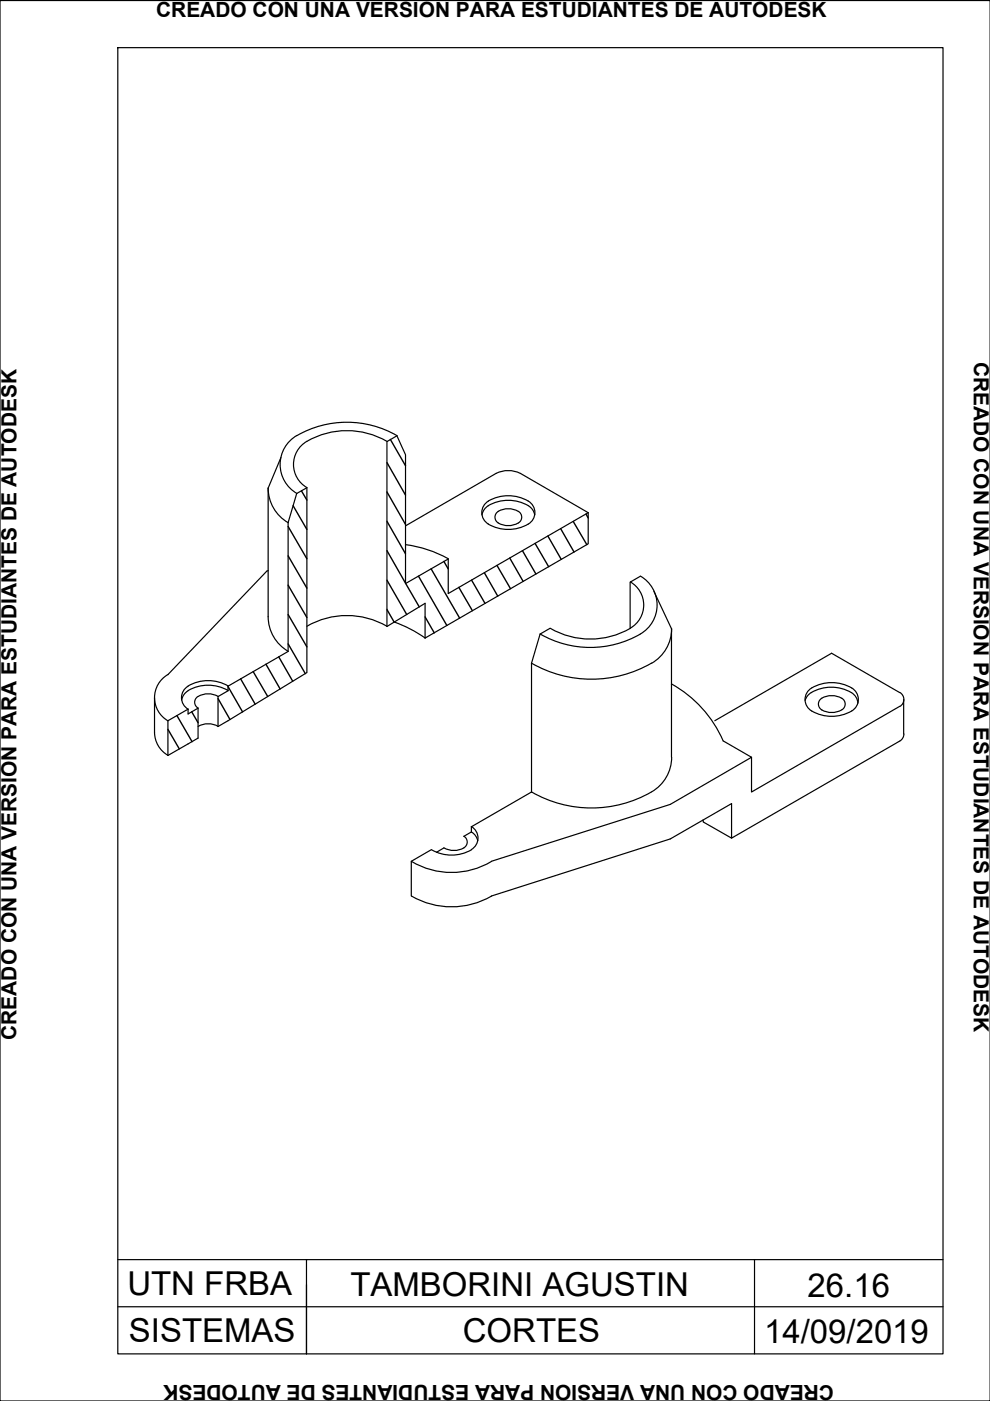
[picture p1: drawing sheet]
<svg xmlns="http://www.w3.org/2000/svg" width="210mm" height="297mm" viewBox="0 0 210 297" stroke-linecap="round" stroke-linejoin="round" font-family="sans-serif">
<!-- layer: 0 -->
<g fill="none" stroke="#000" stroke-width=".25">
<path d="M59.6 97l-2.7 6.5M62.9 92.3a7.1 7.1 0 0 0 0 12.3M62.9 92.4a21.2 21.2 0 0 1 21.3 0M65.1 93.6a5.7 5.7 0 0 0 0 9.8M65.1 93.6a16.9 16.9 0 0 1 16.9 0M84.2 92.4l-2.2 1.2v39.2l8.1-4.9v7.4M84.2 92.4l1.8 4v27.3l9-5.2v7.3l29.7-17.1M56.9 103.5a8.5 8.5 0 0 0 4.2 7.3M56.9 103.5v27.3M62.9 104.6l2.2-1.2v39.2l-18.9 11.4v-6.3l2.1-1.2v-1l12.8-7.4v-27.3zM86 115.5a25.4 25.4 0 0 1 9 3M103.5 106.2a8.1 8.1 0 0 1 9.3 .7 2.91 2.91 0 0 1-1.6 4.6 8.5 8.5 0 0 1-7.7-.4"/>
<path d="M103.5 107.2a8.1 8.1 0 0 1 9.3 .6l.6 1.4M103.6 106.2a2.82 2.82 0 0 0 0 4.9M103.6 107.2a2.82 2.82 0 0 0-1.4 2M109.9 108.4a3.9 3.9 0 0 0-4.8 .5 1.52 1.52 0 0 0 1.1 2.3 4.3 4.3 0 0 0 3.7-.3M109.9 108.4a1.42 1.42 0 0 1 0 2.5M124.7 108.7l-14.4-8.3a5.8 5.8 0 0 0-5.1 0l-19.2 11.1M124.7 108.7v6.6l-34.6 20M56.9 121l-.3 .1-21 21.9a5.7 5.7 0 0 0 0 9.8M56.9 130.7a8.5 8.5 0 0 0 4.2 7.4M65.1 132.8a16.9 16.9 0 0 1 16.9 0M83.6 131.9a27 27 0 0 1 6.5 3.4M116.6 133.2l-2.1 1.2-1.8 6.2v27.3"/>
<path d="M133.7 123.4a5.7 5.7 0 0 1 0 9.8M135.7 122.2l-2.1 1.2v9.8a16.9 16.9 0 0 1-16.9 0M135.8 122.1a7.2 7.2 0 0 1 3.5 7 7.2 7.2 0 0 1-4.9 6 21.2 21.2 0 0 1-19.9-.7M138.6 125.4l3.8 7.9v27.3M142.4 133.3a8.5 8.5 0 0 1-4.2 7.3M32.8 147.9v7.3a5.7 5.7 0 0 0 2.8 5M35.6 152.8l4.3-2.4v1l2.1-1.3v6.4l-6.4 3.7zM39.9 145.5a2.82 2.82 0 0 0 0 4.9M39.9 146.5a2.82 2.82 0 0 0-1.4 1.9M39.9 145.4a8.5 8.5 0 0 1 8.5 0M39.9 146.4a8.5 8.5 0 0 1 8.5 0M42 154a4.3 4.3 0 0 1 4.3 0"/>
<path d="M46.3 147.7a4 4 0 0 0-4.8 .5 1.42 1.42 0 0 0 .5 1.9M112.7 140.6a25.5 25.5 0 0 0 25.4 0M142.4 145a25.4 25.4 0 0 1 10.9 12.1l6 3.5-17.2 9.9-37.9 12.1M170.7 148.5l.4-.8a7.4 7.4 0 0 1 6.9-1.8 4.7 4.7 0 0 1 3.7 2.3l.2 .9M171.7 146.1a8.1 8.1 0 0 1 9.6 .4 2.91 2.91 0 0 1-1.5 4.7 8.1 8.1 0 0 1-8.5-1.1 2.82 2.82 0 0 1 .4-4zM173.9 148.3a3.9 3.9 0 0 1 5.1 .3 1.51 1.51 0 0 1-1.1 2.2 3.7 3.7 0 0 1-4.2-.8 1.42 1.42 0 0 1 .2-1.7zM190.8 149.8l-31.5 18.1v-7.3M190.8 149.8a1.71 1.71 0 0 0 0-3l-14.5-8.3-24.7 14.3M191.6 148.3v7.3M191.6 155.6l-.3 1-.5 .5-35.7 20.6v-7.3l-13 7.5-37.9 12.1M94.1 179.8l-1.6 .9M94.1 179.8a4.3 4.3 0 0 0 4.3 0"/>
<path d="M99.9 175.2a2.82 2.82 0 0 1 0 4.9M99.9 176.4a2.82 2.82 0 0 1 1.4 1.9M112.7 167.9a25.5 25.5 0 0 0 25.4 0M112.7 167.9l-12.8 7.4v1.1l-1.5 .9a1.42 1.42 0 0 1 0 2.5M142.4 160.5a8.5 8.5 0 0 1-4.2 7.4M149.1 173.9v.3M149.1 174.3l6 3.4M87.3 182.6a16.5 16.5 0 0 0 16.9 0M87.3 190a16.9 16.9 0 0 0 16.9 0M91.4 180.2l-4.2 2.4v7.4M91.5 180.2a8.5 8.5 0 0 0 8.5 0"/>
</g>
<!-- layer: No Visibles -->
<g fill="none" stroke="#000" stroke-width=".3">
<path d="M82 98.1l4 6.9M82.8 93.2l3.2 5.5M61.1 117.8l4 6.9M61.1 111.6l4 6.9M62.1 107.2l3 5.1M63.9 104.1l1.2 1.9M82 116.7l4 6.9M82 110.5l4 6.9M82 104.3l4 6.9M94.1 119l.9 1.6M105.4 119.9l2.8 4.9M108.1 118.3l2.8 5"/>
<path d="M110.8 116.8l2.8 4.9M113.5 115.2l2.8 5M116.2 113.7l2.8 4.9M118.9 112.1l2.8 4.9M121.5 110.6l2.9 4.9M124.2 109l.5 .8M59.1 139.3l3 5.1M61.1 136.5l3.6 6.3M61.1 130.3l4 6.8M61.1 124.1l4 6.8M82 129.2l1.6 2.7M82 123l4.2 7.3"/>
<path d="M86 123.7l2.9 5M88.7 122.2l6 10.4M90.1 130.8l2 3.4M91.4 120.6l6.1 10.4M97.3 124.5l2.9 5M100 123l2.8 4.9M102.7 121.4l2.8 5M35.6 154.6l2.4 4.2M37.5 151.7l3.2 5.6M40.6 150.9l1.4 2.3M46.2 148.1l2.6 4.5M48.3 145.6l3.1 5.3"/>
<path d="M51 143.9l3.1 5.4M53.7 142.4l3.1 5.3M56.4 140.8l3 5.3"/>
</g>
<!-- layer: Rotulo -->
<path d="M0 .1h209.9v296.9h-209.9zM25 10.1h174.9v276.9h-174.9zM25 267.1h174.9M25 277.1h174.9M65 267.1v19.9v-14.6M160 267.1v19.9" fill="none" stroke="#000" stroke-width=".25"/>
<g font-size="7">
<text x="27" y="274.6">UTN FRBA</text>
<text x="74.3" y="274.9">TAMBORINI AGUSTIN</text>
<text x="171.2" y="274.9">26.16</text>
<text x="27.3" y="284.5">SISTEMAS</text>
<text x="98.1" y="284.5">CORTES</text>
<text x="162" y="284.8">14/09/2019</text>
</g>
<g font-size="4.4">
<text x="33.1" y="3.6">CREADO CON UNA VERSIÓN PARA ESTUDIANTES DE AUTODESK</text>
<text x="206.5" y="76.7" transform="rotate(90 206.5 76.7)">CREADO CON UNA VERSIÓN PARA ESTUDIANTES DE AUTODESK</text>
<text x="3.5" y="220.5" transform="rotate(-90 3.5 220.5)">CREADO CON UNA VERSIÓN PARA ESTUDIANTES DE AUTODESK</text>
<text x="176.8" y="293.6" transform="rotate(-180 176.8 293.6)">CREADO CON UNA VERSIÓN PARA ESTUDIANTES DE AUTODESK</text>
</g>
</svg>
